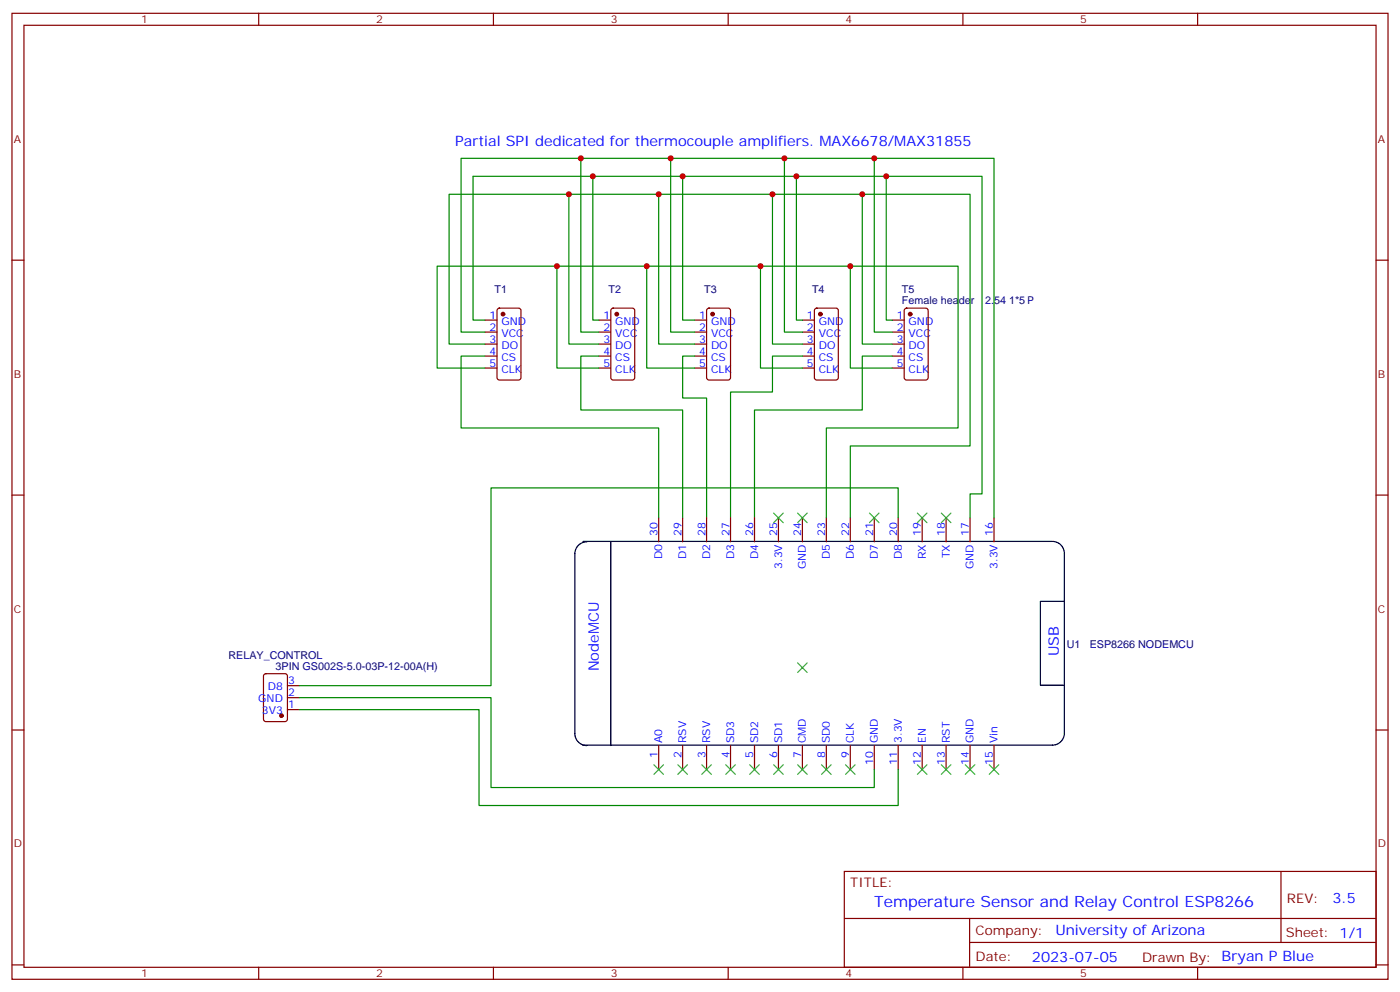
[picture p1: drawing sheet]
<svg xmlns="http://www.w3.org/2000/svg" width="412mm" height="292mm" viewBox="0 0 412 292" stroke-linecap="round" stroke-linejoin="round" font-family="sans-serif">
<g fill="none" stroke="#870000" stroke-width=".35">
<path d="M3.5 3.9h405.4v284.4h-405.4zM7.1 7.4h398.2v277.3h-398.2zM76.2 3.9v3.5M145.3 3.9v3.5M214.5 3.9v3.5M283.6 3.9v3.5M352.8 3.9v3.5M3.5 76.6h3.6M405.3 76.6h3.6M142.9 97.8h3.5M142.9 94.2h3.5M146.6 90.9l.5-.2h5.7l.6 .4 .1 20.1-.5 .6-5.9 .1-.6-.5-.1-20z"/>
<path d="M176.4 97.8h3.5M176.4 94.2h3.5M180.2 90.9l.4-.2h5.7l.6 .4 .1 20.1-.5 .6-5.9 .1-.6-.5-.1-20zM204.6 97.8h3.5M204.6 94.2h3.5M208.4 90.9l.4-.2h5.7l.6 .4 .1 20.1-.5 .6-5.9 .1-.6-.5-.1-20zM236.4 97.8h3.5M236.4 94.2h3.5M240.1 90.9l.5-.2h5.6l.7 .4v20.1l-.4 .6-5.9 .1-.7-.5v-20zM262.8 97.8h3.5M262.8 94.2h3.5M266.6 90.9l.5-.2h5.6l.6 .4 .1 20.1-.5 .6-5.8 .1-.7-.5-.1-20z"/>
<path d="M142.9 108.3h3.5M142.9 104.8h3.5M142.9 101.3h3.5M176.4 108.3h3.5M176.4 104.8h3.5M176.4 101.3h3.5M204.6 108.3h3.5M204.6 104.8h3.5M204.6 101.3h3.5M236.4 108.3h3.5M236.4 104.8h3.5M236.4 101.3h3.5"/>
<path d="M262.8 108.3h3.5M262.8 104.8h3.5M262.8 101.3h3.5M3.5 145.7h3.6M194 152.4v7.1M201.1 152.4v7.1M208.1 152.4v7.1M215.2 152.4v7.1M222.2 152.4v7.1M229.3 152.4v7.1M236.4 152.4v7.1M243.4 152.4v7.1"/>
<path d="M250.5 152.4v7.1M257.5 152.4v7.1M264.6 152.4v7.1M271.6 152.4v7.1M278.7 152.4v7.1M285.8 152.4v7.1M292.8 152.4v7.1M405.3 145.7h3.6M77.8 198.5l.5-.2h5.7l.6 .4 .1 13-.5 .7h-5.9l-.6-.5-.1-12.9zM3.5 214.9h3.6M84.7 208.9h3.5M84.7 205.4h3.5"/>
<path d="M84.7 201.8h3.5M194 219.5v7M201.1 219.5v7M208.1 219.5v7M215.2 219.5v7M222.2 219.5v7M229.3 219.5v7M236.4 219.5v7M243.4 219.5v7M250.5 219.5v7M257.5 219.5v7M264.6 219.5v7"/>
<path d="M271.6 219.5v7M278.7 219.5v7M285.8 219.5v7M292.8 219.5v7M405.3 214.9h3.6M248.7 256.5h156.6v28.2h-156.6zM377.3 256.5v20.9M248.7 270.4h156.5M285.6 277.4h119.6M285.6 270.4v14.1M3.5 284h3.6M76.2 284.7v3.6"/>
<path d="M145.3 284.7v3.6M214.5 284.7v3.6M283.6 284.7v3.6M352.8 284.7v3.6M405.3 284h3.6"/>
</g>
<g fill="#870000" stroke="#870000" stroke-width=".35">
<circle cx="148.2" cy="92.5" r=".53"/>
<circle cx="181.7" cy="92.5" r=".53"/>
<circle cx="241.7" cy="92.5" r=".53"/>
<circle cx="209.9" cy="92.5" r=".53"/>
<circle cx="268.1" cy="92.5" r=".53"/>
<circle cx="82.9" cy="210.6" r=".53"/>
</g>
<g fill="none" stroke="#008700" stroke-width=".35">
<path d="M167.6 57.2v44.1h8.8M171.1 46.6v51.2h5.3M174.6 51.9v42.3h1.8M194 57.2v44.1h10.6M197.6 46.6v51.2h7M201.1 51.9v42.3h3.5M227.5 57.2v44.1h8.9M231.1 46.6v51.2h5.3M234.6 51.9v42.3h1.8M254 57.2v44.1h8.8M257.5 46.6v51.2h5.3M261.1 51.9v42.3h1.7"/>
<path d="M164 78.4v29.9h12.4M190.5 78.4v29.9h14.1M224 78.4v29.9h12.4M250.5 78.4v29.9h12.3M142.9 94.2h-3.6v-42.3h150v93.5h-3.5v7M142.9 97.8h-7.1v-51.2h157v105.8M142.9 104.8h-7.1v21.2h58.2v26.4M142.9 101.3h-10.6v-44.1h153.5v74.1h-35.3v21.1M142.9 108.3h-14.1v-29.9h153.4v47.6h-38.8v26.4M176.4 104.8h-5.3v15.9h30v31.7M204.6 104.8h-3.5v12.4h7v35.2M236.4 104.8h-8.9v10.6h-12.3v37"/>
<path d="M262.8 104.8h-8.8v15.9h-31.8v31.7M264.6 152.4v-8.8h-120v58.2h-56.4M88.2 208.9h52.9v28.2h123.5v-10.6M88.2 205.4h56.4v26.4h112.9v-5.3"/>
</g>
<path d="M171.7 159.4h138.2M172.9 159.5a3.5 3.5 0 0 0-3.6 3.5v52.9a3.5 3.5 0 0 0 3.6 3.6M179.9 159.5v60M310 159.4a3.5 3.5 0 0 1 3.5 3.5v52.9a3.5 3.5 0 0 1-3.5 3.5h-138.4M313.5 177h-7v24.7h7" fill="none" stroke="#000" stroke-width=".35"/>
<g fill="none" stroke="#3c3" stroke-width=".35">
<path d="M227.9 151l2.8 2.8M230.7 151l-2.8 2.8M234.9 151l2.9 2.8M237.8 151l-2.9 2.8M256.1 151l2.8 2.8M258.9 151l-2.8 2.8M270.2 151l2.8 2.8M273 151l-2.8 2.8M277.3 151l2.8 2.8M280.1 151l-2.8 2.8M234.9 195.1l2.9 2.8M237.8 195.1l-2.9 2.8"/>
<path d="M192.6 225.1l2.8 2.8M195.4 225.1l-2.8 2.8M199.7 225.1l2.8 2.8M202.5 225.1l-2.8 2.8M206.7 225.1l2.8 2.8M209.5 225.1l-2.8 2.8M213.8 225.1l2.8 2.8M216.6 225.1l-2.8 2.8M220.8 225.1l2.9 2.8M223.7 225.1l-2.9 2.8M227.9 225.1l2.8 2.8M230.7 225.1l-2.8 2.8"/>
<path d="M234.9 225.1l2.9 2.8M237.8 225.1l-2.9 2.8M242 225.1l2.8 2.8M244.8 225.1l-2.8 2.8M249.1 225.1l2.8 2.8M251.9 225.1l-2.8 2.8M270.2 225.1l2.8 2.8M273 225.1l-2.8 2.8M277.3 225.1l2.8 2.8M280.1 225.1l-2.8 2.8M284.3 225.1l2.9 2.8M287.2 225.1l-2.9 2.8"/>
<path d="M291.4 225.1l2.8 2.8M294.2 225.1l-2.8 2.8"/>
</g>
<g fill="#c00">
<circle cx="227.5" cy="57.2" r=".88"/>
<circle cx="194" cy="57.2" r=".88"/>
<circle cx="174.6" cy="51.9" r=".88"/>
<circle cx="201.1" cy="51.9" r=".88"/>
<circle cx="261.1" cy="51.9" r=".88"/>
<circle cx="234.6" cy="51.9" r=".88"/>
<circle cx="171.1" cy="46.6" r=".88"/>
<circle cx="197.6" cy="46.6" r=".88"/>
<circle cx="231.1" cy="46.6" r=".88"/>
<circle cx="254" cy="57.2" r=".88"/>
<circle cx="257.5" cy="46.6" r=".88"/>
<circle cx="250.5" cy="78.4" r=".88"/>
<circle cx="167.6" cy="57.2" r=".88"/>
<circle cx="224" cy="78.4" r=".88"/>
<circle cx="190.5" cy="78.4" r=".88"/>
<circle cx="164" cy="78.4" r=".88"/>
</g>
<text font-size="4.6" fill="#00f" x="257.5" y="267.1">Temperature Sensor and Relay Control ESP8266</text>
<g font-size="4.2" fill="#00f">
<text x="134.1" y="43.1">Partial SPI dedicated for thermocouple amplifiers. MAX6678/MAX31855</text>
<text x="176.4" y="197.7" transform="rotate(-90 176.4 197.7)">NodeMCU</text>
<text x="311.9" y="193.2" transform="rotate(-90 311.9 193.2)">USB</text>
<text x="392.5" y="265.8">3.5</text>
<text x="310.9" y="275.3">University of Arizona</text>
<text x="304" y="283.1">2023-07-05</text>
</g>
<g font-size="3.9" fill="#800">
<text x="250.5" y="261.1">TITLE:</text>
<text x="379.1" y="265.8">REV:</text>
<text x="287.4" y="275.3">Company:</text>
<text x="378.7" y="275.9">Sheet: 1/1</text>
<text x="287.4" y="283">Date:</text>
<text x="336.4" y="283.1">Drawn By: Bryan P Blue</text>
</g>
<g font-size="3.2" fill="#800">
<text x="41.6" y="6.9">1</text>
<text x="110.8" y="6.9">2</text>
<text x="179.9" y="6.9">3</text>
<text x="249.1" y="6.9">4</text>
<text x="318.2" y="6.9">5</text>
<text x="4.1" y="42">A</text>
<text x="405.9" y="42">A</text>
<text x="4.1" y="111.2">B</text>
<text x="405.9" y="111.2">B</text>
<text x="4.1" y="180.3">C</text>
<text x="405.9" y="180.3">C</text>
<text x="4.1" y="249.4">D</text>
<text x="405.9" y="249.4">D</text>
<text x="41.6" y="287.7">1</text>
<text x="110.8" y="287.7">2</text>
<text x="179.9" y="287.7">3</text>
<text x="249.1" y="287.7">4</text>
<text x="318.2" y="287.7">5</text>
</g>
<g font-size="3.2" fill="#000080">
<text x="145.7" y="86.3">T1</text>
<text x="179.2" y="86.3">T2</text>
<text x="207.4" y="86.3">T3</text>
<text x="239.2" y="86.3">T4</text>
<text x="265.7" y="89.5">Female header</text>
<text x="265.7" y="86.3">T5</text>
<text x="290.2" y="89.5">2.54 1*5Ｐ</text>
<text x="314.2" y="190.6">U1</text>
<text x="321" y="190.6">ESP8266 NODEMCU</text>
<text x="67.3" y="194.1">RELAY_CONTROL</text>
<text x="81.2" y="197.2">3PIN GS002S-5.0-03P-12-00A(H)</text>
</g>
<g font-size="3.2" fill="#00f">
<text x="144.2" y="93.9">1</text>
<text x="147.7" y="95.6">GND</text>
<text x="177.7" y="93.9">1</text>
<text x="181.2" y="95.6">GND</text>
<text x="205.9" y="93.9">1</text>
<text x="209.4" y="95.6">GND</text>
<text x="237.7" y="93.9">1</text>
<text x="241.2" y="95.6">GND</text>
<text x="264.2" y="93.9">1</text>
<text x="267.7" y="95.6">GND</text>
<text x="144.2" y="100.9">3</text>
<text x="144.2" y="97.4">2</text>
<text x="147.7" y="99.2">VCC</text>
<text x="177.7" y="100.9">3</text>
<text x="177.7" y="97.4">2</text>
<text x="181.2" y="99.2">VCC</text>
<text x="205.9" y="100.9">3</text>
<text x="205.9" y="97.4">2</text>
<text x="209.4" y="99.2">VCC</text>
<text x="237.7" y="100.9">3</text>
<text x="237.7" y="97.4">2</text>
<text x="241.2" y="99.2">VCC</text>
<text x="264.2" y="100.9">3</text>
<text x="264.2" y="97.4">2</text>
<text x="267.7" y="99.2">VCC</text>
<text x="144.2" y="108">5</text>
<text x="144.2" y="104.5">4</text>
<text x="147.7" y="106.2">CS</text>
<text x="147.7" y="102.7">DO</text>
<text x="177.7" y="108">5</text>
<text x="177.7" y="104.5">4</text>
<text x="181.2" y="106.2">CS</text>
<text x="181.2" y="102.7">DO</text>
<text x="205.9" y="108">5</text>
<text x="205.9" y="104.5">4</text>
<text x="209.4" y="106.2">CS</text>
<text x="209.4" y="102.7">DO</text>
<text x="237.7" y="108">5</text>
<text x="237.7" y="104.5">4</text>
<text x="241.2" y="106.2">CS</text>
<text x="241.2" y="102.7">DO</text>
<text x="264.2" y="108">5</text>
<text x="264.2" y="104.5">4</text>
<text x="267.7" y="106.2">CS</text>
<text x="267.7" y="102.7">DO</text>
<text x="147.7" y="109.7">CLK</text>
<text x="181.2" y="109.7">CLK</text>
<text x="209.4" y="109.7">CLK</text>
<text x="241.2" y="109.7">CLK</text>
<text x="267.7" y="109.7">CLK</text>
<text x="193.7" y="157.7" transform="rotate(-90 193.7 157.7)">30</text>
<text x="200.7" y="157.7" transform="rotate(-90 200.7 157.7)">29</text>
<text x="207.8" y="157.7" transform="rotate(-90 207.8 157.7)">28</text>
<text x="214.8" y="157.7" transform="rotate(-90 214.8 157.7)">27</text>
<text x="221.9" y="157.7" transform="rotate(-90 221.9 157.7)">26</text>
<text x="229" y="157.7" transform="rotate(-90 229 157.7)">25</text>
<text x="236" y="157.7" transform="rotate(-90 236 157.7)">24</text>
<text x="243.1" y="157.7" transform="rotate(-90 243.1 157.7)">23</text>
<text x="250.1" y="157.7" transform="rotate(-90 250.1 157.7)">22</text>
<text x="257.2" y="157.7" transform="rotate(-90 257.2 157.7)">21</text>
<text x="264.2" y="157.7" transform="rotate(-90 264.2 157.7)">20</text>
<text x="271.3" y="157.7" transform="rotate(-90 271.3 157.7)">19</text>
<text x="278.3" y="157.7" transform="rotate(-90 278.3 157.7)">18</text>
<text x="285.4" y="157.7" transform="rotate(-90 285.4 157.7)">17</text>
<text x="292.5" y="157.7" transform="rotate(-90 292.5 157.7)">16</text>
<text x="195.1" y="164.7" transform="rotate(-90 195.1 164.7)">D0</text>
<text x="202.1" y="164.7" transform="rotate(-90 202.1 164.7)">D1</text>
<text x="209.2" y="164.7" transform="rotate(-90 209.2 164.7)">D2</text>
<text x="216.3" y="164.7" transform="rotate(-90 216.3 164.7)">D3</text>
<text x="223.3" y="164.7" transform="rotate(-90 223.3 164.7)">D4</text>
<text x="230.4" y="167.5" transform="rotate(-90 230.4 167.5)">3.3V</text>
<text x="237.4" y="167.5" transform="rotate(-90 237.4 167.5)">GND</text>
<text x="244.5" y="164.7" transform="rotate(-90 244.5 164.7)">D5</text>
<text x="251.5" y="164.7" transform="rotate(-90 251.5 164.7)">D6</text>
<text x="258.6" y="164.7" transform="rotate(-90 258.6 164.7)">D7</text>
<text x="265.6" y="164.7" transform="rotate(-90 265.6 164.7)">D8</text>
<text x="272.7" y="164.6" transform="rotate(-90 272.7 164.6)">RX</text>
<text x="279.8" y="164.3" transform="rotate(-90 279.8 164.3)">TX</text>
<text x="286.8" y="167.5" transform="rotate(-90 286.8 167.5)">GND</text>
<text x="293.9" y="167.5" transform="rotate(-90 293.9 167.5)">3.3V</text>
<text x="78.9" y="203.2">D8</text>
<text x="84.8" y="201.5">3</text>
<text x="76.1" y="206.8">GND</text>
<text x="84.8" y="208.5">1</text>
<text x="84.8" y="205">2</text>
<text x="77.2" y="210.3">3V3</text>
<text x="195.1" y="218.8" transform="rotate(-90 195.1 218.8)">A0</text>
<text x="202.1" y="218.8" transform="rotate(-90 202.1 218.8)">RSV</text>
<text x="209.2" y="218.8" transform="rotate(-90 209.2 218.8)">RSV</text>
<text x="216.3" y="218.8" transform="rotate(-90 216.3 218.8)">SD3</text>
<text x="223.3" y="218.8" transform="rotate(-90 223.3 218.8)">SD2</text>
<text x="230.4" y="218.8" transform="rotate(-90 230.4 218.8)">SD1</text>
<text x="237.4" y="218.8" transform="rotate(-90 237.4 218.8)">CMD</text>
<text x="244.5" y="218.8" transform="rotate(-90 244.5 218.8)">SD0</text>
<text x="251.5" y="218.8" transform="rotate(-90 251.5 218.8)">CLK</text>
<text x="258.6" y="218.8" transform="rotate(-90 258.6 218.8)">GND</text>
<text x="265.6" y="218.8" transform="rotate(-90 265.6 218.8)">3.3V</text>
<text x="272.7" y="218.8" transform="rotate(-90 272.7 218.8)">EN</text>
<text x="279.8" y="218.8" transform="rotate(-90 279.8 218.8)">RST</text>
<text x="286.8" y="218.8" transform="rotate(-90 286.8 218.8)">GND</text>
<text x="293.9" y="218.8" transform="rotate(-90 293.9 218.8)">Vin</text>
<text x="193.7" y="223.2" transform="rotate(-90 193.7 223.2)">1</text>
<text x="200.7" y="223.2" transform="rotate(-90 200.7 223.2)">2</text>
<text x="207.8" y="223.2" transform="rotate(-90 207.8 223.2)">3</text>
<text x="214.8" y="223.2" transform="rotate(-90 214.8 223.2)">4</text>
<text x="221.9" y="223.2" transform="rotate(-90 221.9 223.2)">5</text>
<text x="229" y="223.2" transform="rotate(-90 229 223.2)">6</text>
<text x="236" y="223.2" transform="rotate(-90 236 223.2)">7</text>
<text x="243.1" y="223.2" transform="rotate(-90 243.1 223.2)">8</text>
<text x="250.1" y="223.2" transform="rotate(-90 250.1 223.2)">9</text>
<text x="257.2" y="225.3" transform="rotate(-90 257.2 225.3)">10</text>
<text x="264.2" y="225.3" transform="rotate(-90 264.2 225.3)">11</text>
<text x="271.3" y="225.3" transform="rotate(-90 271.3 225.3)">12</text>
<text x="278.3" y="225.3" transform="rotate(-90 278.3 225.3)">13</text>
<text x="285.4" y="225.3" transform="rotate(-90 285.4 225.3)">14</text>
<text x="292.5" y="225.3" transform="rotate(-90 292.5 225.3)">15</text>
</g>
</svg>
